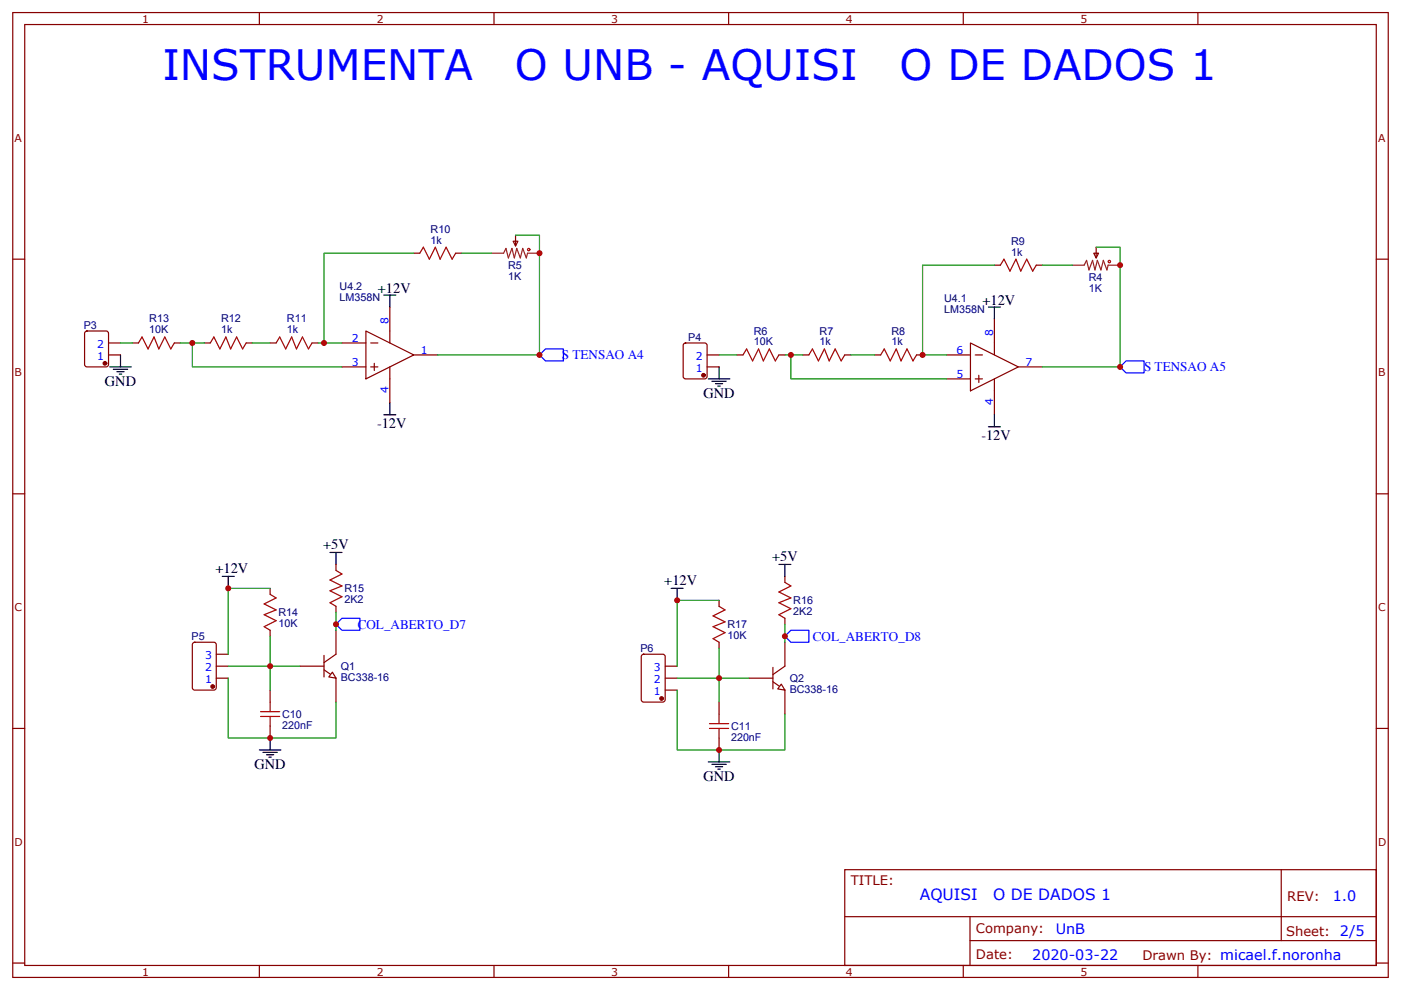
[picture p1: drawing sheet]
<svg xmlns="http://www.w3.org/2000/svg" width="297mm" height="210mm" viewBox="0 0 297 210" stroke-linecap="round" stroke-linejoin="round" font-family="sans-serif">
<g fill="none" stroke="#870000" stroke-width=".25">
<path d="M2.7 2.7h291.6v204.5h-291.6zM5.2 5.2h286.6v199.5h-286.6zM55 2.7v2.5M104.7 2.7v2.5M154.5 2.7v2.5M204.2 2.7v2.5M254 2.7v2.5M2.7 55h2.5M87.7 53.7h1.3M96.6 53.7h1.3M108.8 51.1h1l-.5 1.1zM109.3 49.9v2.3"/>
<path d="M210.8 56.2h1.3M219.7 56.2h1.3M231.9 53.7h1l-.5 1zM232.4 52.4v2.3M291.8 55h2.5M18 70.4l.4-.2h4.1l.4 .2 .1 6.9-.3 .4-4.3 .1-.4-.3zM23 75.3h2.5M23 72.7h2.5M28.1 72.7h1.3M37 72.7h1.2M43.3 72.7h1.3M52.2 72.7h1.3"/>
<path d="M57.3 72.7h1.2M66.2 72.7h1.2M72.5 72.7h5.1M72.5 77.8h5.1M77.6 70.2l10.1 5.1-10.1 5zM78.6 72.7h1.5M78.6 77.8h1.5M79.4 77v1.6M82.7 65.1v7.6M82.7 77.8v7.6M87.7 75.3h5.1M144.9 73l.4-.3h4.1l.4 .3 .1 6.8-.3 .5h-4.3l-.4-.2z"/>
<path d="M149.9 75.3h2.6M149.9 77.8h2.6M156.3 75.3h1.2M165.1 75.3h1.3M170.2 75.3h1.3M179.1 75.3h1.3M185.4 75.3h1.3M194.3 75.3h1.3M200.7 75.3h5.1M205.8 72.7l10.1 5.1-10.1 5.1zM206.8 75.3h1.5M207.5 79.6v1.5"/>
<path d="M210.8 67.6v7.7M215.9 77.8h5.1M200.7 80.3h5.1M206.8 80.3h1.5M210.8 80.3v7.6M2.7 104.7h2.5M291.8 104.7h2.5M40.9 136.4l.4-.2h4l.5 .2 .1 9.4-.3 .5h-4.3l-.5-.3zM45.9 138.7h2.5M68.7 139v4.5M71.2 138.7l-2.5 1.8M2.7 154.4h2.5"/>
<path d="M45.9 143.8h2.5M45.9 141.2h2.5M68.7 142l2.5 1.8M291.8 154.4h2.5M179.1 184.4h112.7v20.3h-112.7zM179.1 194.4h112.6M205.7 199.4h86M205.7 194.4v10.1M271.6 184.4l.1 15M2.7 204.2h2.5M55 204.7v2.5M104.7 204.7v2.5"/>
<path d="M154.5 204.7v2.5M204.2 204.7v2.5M254 204.7v2.5M291.8 204.2h2.5"/>
</g>
<g fill="#870000" stroke="#870000" stroke-width=".25">
<circle cx="22.2" cy="77" r=".38"/>
<circle cx="149.2" cy="79.6" r=".38"/>
<circle cx="45.1" cy="145.6" r=".38"/>
</g>
<path d="M104.2 53.7h2.6l.5-1 .5 2 .7-2 .6 2 .5-2 .7 2 .5-2 .8 2 .2-1h2.6M227.3 56.2h2.6l.5-1 .5 2 .7-2 .6 2 .5-2 .7 2 .5-2 .8 2 .2-1h2.6" fill="none" stroke="#8c2424" stroke-width=".25"/>
<g fill="none" stroke="#a10000" stroke-width=".25">
<path d="M89 53.7l.8-1.3 1.2 2.6 1.3-2.6 1 2.6 1.3-2.6 1.3 2.6 .7-1.3M212.1 56.2l.8-1.2 1.2 2.5 1.3-2.5 1 2.5 1.3-2.5 1.3 2.5 .7-1.3M29.4 72.7l.7-1.3 1.3 2.6 1.3-2.6 1 2.6 1.2-2.6 1.3 2.6 .8-1.3M44.6 72.7l.7-1.3 1.3 2.6 1.3-2.6 1 2.6 1.3-2.6 1.2 2.6 .8-1.3M58.5 72.7l.8-1.3 1.3 2.6 1.2-2.6 1.1 2.6 1.2-2.6 1.3 2.6 .8-1.3M157.5 75.3l.8-1.3 1.3 2.5 1.2-2.5 1 2.5 1.3-2.5 1.3 2.5 .7-1.2M171.5 75.3l.8-1.3 1.2 2.5 1.3-2.5 1 2.5 1.3-2.5 1.2 2.5 .8-1.2M186.7 75.3l.8-1.3 1.2 2.5 1.3-2.5 1 2.5 1.3-2.5 1.3 2.5 .7-1.2"/>
<circle cx="112.1" cy="52.9" r=".25"/>
<circle cx="235.2" cy="55.5" r=".25"/>
</g>
<path d="M70.5 142.5l.7 1.3-1.5-.3z" fill="#fff" stroke="#870000" stroke-width=".25"/>
<g fill="none" stroke="#870000" stroke-width=".25">
<path d="M71.2 119.7v1.2M57.3 124.7v1.3M57.3 133.6v1.3M71.2 128.6v1.2M71.2 133.6v5.1M152.5 127.3v1.3M152.5 136.2v1.2M166.4 122.2v1.3M166.4 131.1v1.3M57.3 146.3v2.6M57.3 153.9v2.6M63.6 141.2h5.1"/>
<path d="M71.2 143.8v5.1M152.5 148.9v2.5M152.5 156.5v2.5M163.9 144.5l2.5 1.8M163.9 141.5v4.6M166.4 141.2l-2.5 1.8"/>
</g>
<path d="M57.3 126l1.2 .8-2.5 1.2 2.5 1.3-2.5 1 2.5 1.3-2.5 1.3 1.3 .7M71.2 120.9l1.3 .8-2.5 1.3 2.5 1.2-2.5 1.1 2.5 1.2-2.5 1.3 1.2 .8M152.5 128.6l1.2 .7-2.5 1.3 2.5 1.3-2.5 1 2.5 1.2-2.5 1.3 1.3 .8M166.4 123.5l1.3 .7-2.6 1.3 2.6 1.3-2.6 1 2.6 1.3-2.6 1.2 1.3 .8M55.2 151.9h4.1M55.2 150.9h4.1M57.3 148.9v2M57.3 151.9v2M150.4 154.4h4.1M150.4 153.4h4.1M152.5 151.4v2M152.5 154.4v2.1" fill="none" stroke="#a10000" stroke-width=".25"/>
<path d="M165.7 145.1l.7 1.2-1.5-.2z" fill="#fff" stroke="#870000" stroke-width=".25"/>
<path d="M136 139l.5-.3h4l.5 .3v9.4l-.2 .4-4.3 .1-.5-.3zM166.4 136.2v5M141 143.8h2.6M141 146.3h2.6M141 141.2h2.6M158.8 143.8h5.1M166.4 146.3v5.1" fill="none" stroke="#870000" stroke-width=".25"/>
<circle cx="140.3" cy="148.1" r=".38" fill="#870000" stroke="#870000" stroke-width=".25"/>
<g fill="none" stroke="#000" stroke-width=".25">
<path d="M23.3 77.8h4.5M24 78.3h3.1M24.8 78.8h1.5M25.3 79.3h.5M25.5 75.3v2.5M81.4 62.6h2.5M82.7 62.6v2.5M152.5 77.8v2.5M209.6 65.1h2.5M210.8 65.1v2.5M81.4 87.9h2.5M82.7 85.4v2.5"/>
<path d="M150.2 80.3h4.5M150.9 80.8h3.1M151.7 81.3h1.5M152.2 81.9h.5M209.6 90.5h2.5M210.8 87.9v2.6M70 117.1h2.5M71.2 117.1v2.6M165.1 119.7h2.6M166.4 119.7v2.5M47.1 122.2h2.6M48.4 122.2v2.5"/>
<path d="M142.3 124.7h2.5M143.6 124.7v2.6M55 159h4.6M55.8 159.5h3M57.3 156.5v2.5M152.5 159v2.6M56.5 160h1.5M57 160.5h.5M150.2 161.6h4.5M150.9 162.1h3.1M151.7 162.6h1.5M152.2 163.1h.5"/>
</g>
<path d="M114.4 75.3l1.3-1.3h3.8v2.5h-3.8zM237.5 77.8l1.2-1.3h3.9v2.6h-3.9zM71.2 132.4l1.3-1.3h3.8v2.5h-3.8zM166.4 134.9l1.3-1.3h3.8v2.6h-3.8z" fill="none" stroke="#00f" stroke-width=".25"/>
<g fill="none" stroke="#008700" stroke-width=".25">
<path d="M87.7 53.7h-19v19M97.9 53.7h6.3M109.3 49.9h5.1v25.4h-21.6M210.8 56.2h-15.2v19.1h5.1M221 56.2h6.3M232.4 52.4h5.1v25.4h-16.5M25.5 72.7h2.6M38.2 72.7h5.1M40.8 72.7v5.1h31.7M53.5 72.7h3.8M67.4 72.7h5.1M152.5 75.3h3.8"/>
<path d="M166.4 75.3h3.8M167.7 75.3v5h33M180.4 75.3h5M57.3 124.7h-8.9v14M57.3 134.9v11.4M71.2 129.8v3.8M152.5 127.3h-8.9v13.9M152.5 137.4v11.5M166.4 132.4v3.8M48.4 143.8v12.7h22.8v-7.6M48.4 141.2h15.2M143.6 146.3v12.7h22.8v-7.6"/>
<path d="M143.6 143.8h15.2"/>
</g>
<g fill="#c00">
<circle cx="143.6" cy="127.3" r=".63"/>
<circle cx="152.5" cy="159" r=".63"/>
<circle cx="166.4" cy="134.9" r=".63"/>
<circle cx="152.5" cy="143.8" r=".63"/>
<circle cx="57.3" cy="141.2" r=".63"/>
<circle cx="114.4" cy="75.3" r=".63"/>
<circle cx="40.8" cy="72.7" r=".63"/>
<circle cx="167.7" cy="75.3" r=".63"/>
<circle cx="114.4" cy="53.7" r=".63"/>
<circle cx="237.5" cy="56.2" r=".63"/>
<circle cx="195.6" cy="75.3" r=".63"/>
<circle cx="237.5" cy="77.8" r=".63"/>
<circle cx="68.7" cy="72.7" r=".63"/>
<circle cx="71.2" cy="132.4" r=".63"/>
<circle cx="57.3" cy="156.5" r=".63"/>
<circle cx="48.4" cy="124.7" r=".63"/>
</g>
<g font-size="8.9" fill="#00f">
<text x="34.4" y="16.9">INSTRUMENTA</text>
<text x="109.2" y="16.9">O UNB - AQUISI</text>
<text x="190.7" y="16.9">O DE DADOS 1</text>
</g>
<g font-size="3.3" fill="#00f">
<text x="195" y="190.9">AQUISI</text>
<text x="210.6" y="190.9">O DE DADOS 1</text>
</g>
<g font-size="3">
<text x="80.1" y="62.1">+12V</text>
<text x="208.3" y="64.6">+12V</text>
<text x="22.2" y="81.9">GND</text>
<text x="149.2" y="84.4">GND</text>
<text x="79.9" y="90.8">-12V</text>
<text x="208.1" y="93.3">-12V</text>
<text x="68.5" y="116.4">+5V</text>
<text x="163.7" y="118.9">+5V</text>
<text x="45.7" y="121.4">+12V</text>
<text x="140.8" y="124">+12V</text>
<text x="54" y="163.1">GND</text>
<text x="149.2" y="165.6">GND</text>
</g>
<g font-size="3" fill="#00f">
<text x="282.6" y="191.1">1.0</text>
<text x="223.8" y="197.9">UnB</text>
<text x="218.9" y="203.6">2020-03-22</text>
</g>
<g font-size="2.8" fill="#00f">
<text x="119.1" y="76.1">S TENSAO A4</text>
<text x="242.6" y="78.7">S TENSAO A5</text>
<text x="75.8" y="133.3">COL_ABERTO_D7</text>
<text x="172.3" y="135.8">COL_ABERTO_D8</text>
</g>
<g font-size="2.8" fill="#800">
<text x="180.4" y="187.7">TITLE:</text>
<text x="272.9" y="191.1">REV:</text>
<text x="206.9" y="197.9">Company:</text>
<text x="206.9" y="203.4">Date:</text>
<text x="242.2" y="203.5">Drawn By: micael.f.noronha</text>
<text x="272.7" y="198.4">Sheet: 2/5</text>
</g>
<g font-size="2.3" fill="#800">
<text x="30.1" y="4.8">1</text>
<text x="79.9" y="4.8">2</text>
<text x="129.6" y="4.8">3</text>
<text x="179.4" y="4.8">4</text>
<text x="229.1" y="4.8">5</text>
<text x="3.1" y="30.1">A</text>
<text x="292.2" y="30.1">A</text>
<text x="3.1" y="79.8">B</text>
<text x="292.2" y="79.8">B</text>
<text x="3.1" y="129.6">C</text>
<text x="292.2" y="129.6">C</text>
<text x="3.1" y="179.3">D</text>
<text x="292.2" y="179.3">D</text>
<text x="30.1" y="206.9">1</text>
<text x="79.9" y="206.9">2</text>
<text x="129.6" y="206.9">3</text>
<text x="179.4" y="206.9">4</text>
<text x="229.1" y="206.9">5</text>
</g>
<g font-size="2.3" fill="#000080">
<text x="91.3" y="51.7">1k</text>
<text x="91.3" y="49.3">R10</text>
<text x="214.4" y="51.9">R9</text>
<text x="107.7" y="59.3">1K</text>
<text x="107.7" y="57">R5</text>
<text x="214.4" y="54.2">1k</text>
<text x="230.8" y="59.6">R4</text>
<text x="72" y="63.8">LM358N</text>
<text x="72" y="61.5">U4.2</text>
<text x="200.2" y="64.1">U4.1</text>
<text x="230.8" y="61.8">1K</text>
<text x="17.8" y="69.8">P3</text>
<text x="31.6" y="70.7">10K</text>
<text x="31.6" y="68.4">R13</text>
<text x="46.9" y="70.7">1k</text>
<text x="46.9" y="68.4">R12</text>
<text x="60.8" y="70.7">1k</text>
<text x="60.8" y="68.4">R11</text>
<text x="159.8" y="70.9">R6</text>
<text x="173.8" y="70.9">R7</text>
<text x="189" y="70.9">R8</text>
<text x="200.2" y="66.4">LM358N</text>
<text x="145.9" y="72.3">P4</text>
<text x="159.8" y="73.2">10K</text>
<text x="173.8" y="73.2">1k</text>
<text x="189" y="73.2">1k</text>
<text x="73" y="125.6">R15</text>
<text x="59.1" y="130.7">R14</text>
<text x="73" y="127.8">2K2</text>
<text x="168.2" y="130.4">2K2</text>
<text x="168.2" y="128.1">R16</text>
<text x="40.6" y="135.7">P5</text>
<text x="59.1" y="132.9">10K</text>
<text x="154.2" y="135.5">10K</text>
<text x="154.2" y="133.2">R17</text>
<text x="72.2" y="142.1">Q1</text>
<text x="135.8" y="138.3">P6</text>
<text x="72.2" y="144.3">BC338-16</text>
<text x="167.4" y="146.9">BC338-16</text>
<text x="167.4" y="144.6">Q2</text>
<text x="59.8" y="154.5">220nF</text>
<text x="59.8" y="152.2">C10</text>
<text x="155" y="154.8">C11</text>
<text x="155" y="157">220nF</text>
</g>
<g font-size="2.3" fill="#00f">
<text x="82.4" y="68.7" transform="rotate(-90 82.4 68.7)">8</text>
<text x="210.6" y="71.2" transform="rotate(-90 210.6 71.2)">8</text>
<text x="20.6" y="76.3">1</text>
<text x="20.6" y="73.7">2</text>
<text x="74.6" y="72.5">2</text>
<text x="74.6" y="77.5">3</text>
<text x="89.3" y="75">1</text>
<text x="147.5" y="76.3">2</text>
<text x="202.8" y="75">6</text>
<text x="217.4" y="77.5">7</text>
<text x="82.4" y="83.3" transform="rotate(-90 82.4 83.3)">4</text>
<text x="147.5" y="78.8">1</text>
<text x="202.8" y="80.1">5</text>
<text x="210.6" y="85.8" transform="rotate(-90 210.6 85.8)">4</text>
<text x="43.5" y="142.3">2</text>
<text x="43.5" y="139.7">3</text>
<text x="138.6" y="142.3">3</text>
<text x="43.5" y="144.8">1</text>
<text x="138.6" y="147.3">1</text>
<text x="138.6" y="144.8">2</text>
</g>
</svg>
